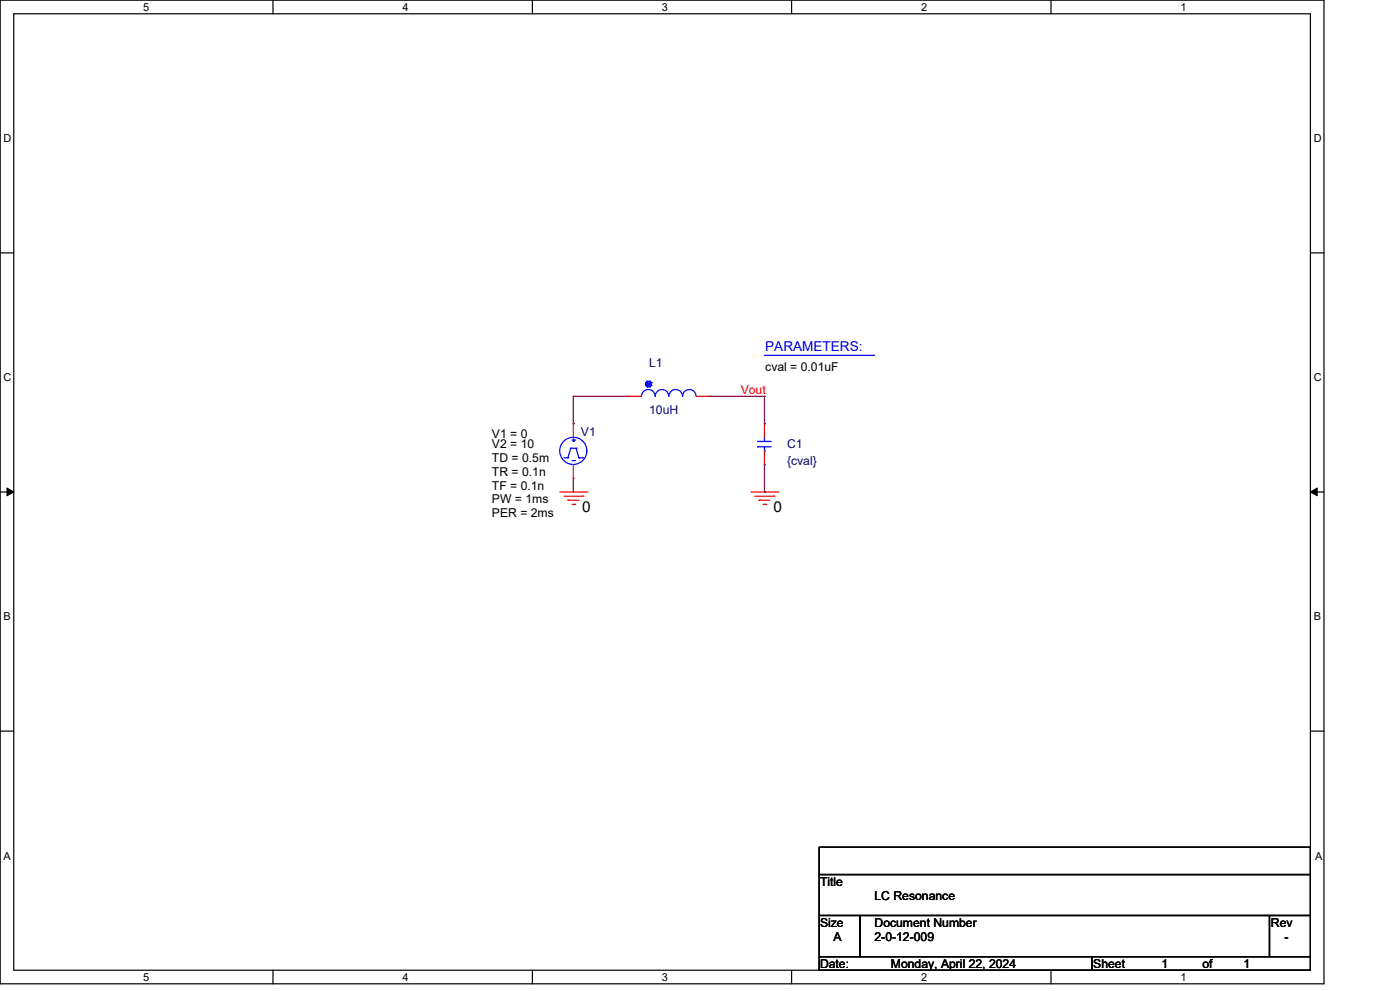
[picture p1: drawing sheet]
<svg xmlns="http://www.w3.org/2000/svg" width="297mm" height="210mm" viewBox="0 0 297 210" stroke-linecap="round" stroke-linejoin="round" font-family="sans-serif">
<g fill="none" stroke="#000" stroke-width=".25">
<path d="M0 0h280.6v208.4h-280.6zM2.9 2.9h274.8v202.6h-274.8zM57.8 0v2.9M112.8 0v2.9M167.8 0v2.9M222.7 0v2.9M0 53.6h2.9M277.7 53.6h2.9M0 104.2h2.9M277.7 104.2h2.9M0 154.9h2.9M277.7 154.9h2.9"/>
<path d="M173.6 179.4h104.1v5.8h-104.1zM173.6 185.2h104.1v8.7h-104.1zM173.6 193.9h8.7v8.7h-8.7zM182.3 193.9h86.7v8.7h-86.7zM269 193.9h8.7v8.7h-8.7zM57.8 205.5v2.9M112.8 205.5v2.9M167.8 205.5v2.9M173.6 202.6h57.8v2.9h-57.8zM222.7 205.5v2.9M231.4 202.6h46.3v2.9h-46.3z"/>
</g>
<path d="M1.5 103.4l1.4 .8-1.4 .8zM277.7 104.2l1.4-.8v1.6z" fill="#000" stroke="#000" stroke-width=".21"/>
<g fill="none" stroke="#f00" stroke-width=".25">
<path d="M121.5 89.7h.1M121.5 89.7v2.9M121.5 98.4v2.9M133.1 83.9h.1M133.1 83.9h2.9M147.5 83.9h2.9M150.4 83.9h.1M162 89.7h.1M162 98.4h.1M162 89.7v2.9M162 95.5v2.9M118.6 104.2h5.8"/>
<path d="M119.5 105.1h4M120.3 105.9h.1M120.3 105.9h2.4M121.2 106.8h.6M121.5 101.3h.1M121.8 106.8h.1M123.5 105.1h.1M124.4 104.2h.1M159.1 104.2h5.8M160 105.1h4M160.9 105.9h.1M160.9 105.9h2.2"/>
<path d="M161.7 106.8h.6M162.3 106.8h.1M164 105.1h.1M164.9 104.2h.1"/>
</g>
<g fill="none" stroke="#00f" stroke-width=".25">
<path d="M162 75.3h23.1M185.1 75.3h.1M119.5 97h.8M120.3 97h.1M120.9 94.9h.1M120.9 94.9l-.6 2.1M120.9 94.9h1.2M121.2 97.6h.6M121.2 93.2h.6M121.5 93.5h.1M121.5 92.9v.6M121.8 97.6h.1"/>
<path d="M121.8 93.2h.1M122.1 94.9h.1M122.1 94.9l.6 2.1M122.7 97h.1M122.7 97h.8M123.5 97h.1M136.8 81.6h.1M136.8 81.1h.1M136.8 81.6l.3 .3M136.8 81.1v.5M136.8 81.1l1.2 .5M137.1 80.8h.1"/>
<path d="M137.1 81.9h.1M137.1 80.8l-.3 .3M137.1 80.8h.6M137.1 80.8l.6 1.1M137.1 81.9h.6M137.7 80.8h.1M137.7 81.9h.1M137.7 80.8l-.6 1.1M137.7 80.8l.3 .3M138 81.1h.1M138 81.6h.1M138 81.1l-1.2 .5"/>
<path d="M138 81.1v.5M138 81.6l-.3 .3M138.8 83.9a1.44 1.44 0 0 0-1.4-1.4 1.44 1.44 0 0 0-1.4 1.4M144.6 83.9a1.44 1.44 0 0 0-1.4-1.4 1.44 1.44 0 0 0-1.5 1.4 1.44 1.44 0 0 0-1.4-1.4 1.44 1.44 0 0 0-1.4 1.4M147.5 83.9a1.42 1.42 0 0 0-1.4-1.4 1.42 1.42 0 0 0-1.4 1.4M160.6 93.5h.1M160.6 94.6h.1M160.6 93.5h2.8M160.6 94.6h2.8M162 95.5h.1M162 93.5h.1M162 92.6v.9"/>
<path d="M162 94.6v.9"/>
<circle cx="121.5" cy="95.5" r="2.88"/>
</g>
<path d="M121.5 83.9h.1M121.5 89.7h.1M121.5 83.9h11.6M121.5 83.9v5.8M150.4 83.9h11.6M162 83.9h.1M162 89.7h.1M162 83.9v5.8M162 98.4v5.8M121.5 104.2h.1M121.5 101.3v2.9M162 104.2h.1" fill="none" stroke="#800040" stroke-width=".25"/>
<g font-size="3.2">
<text x="123.4" y="108.5">0</text>
<text x="163.9" y="108.5">0</text>
</g>
<text font-size="2.9" fill="#00f" x="162.2" y="74.4">PARAMETERS:</text>
<g font-size="2.6" fill="#000080">
<text x="137.6" y="77.6">L1</text>
<text x="137.6" y="87.8">10uH</text>
<text x="123.1" y="92.4">V1</text>
<text x="166.8" y="95">C1</text>
<text x="166.8" y="98.5">{cval}</text>
</g>
<text font-size="2.6" fill="#f00" x="157" y="83.4">Vout</text>
<g font-size="2.6">
<text x="162.2" y="78.5">cval = 0.01uF</text>
<text x="104.3" y="92.7">V1 = 0</text>
<text x="104.3" y="95">V2 = 10</text>
<text x="104.3" y="97.9">TD = 0.5m</text>
<text x="104.3" y="100.8">TR = 0.1n</text>
<text x="104.3" y="103.7">TF = 0.1n</text>
<text x="104.3" y="106.6">PW = 1ms</text>
<text x="104.3" y="109.5">PER = 2ms</text>
<text x="173.8" y="187.7">Title</text>
<text x="185.3" y="190.6">LC Resonance</text>
<text x="173.8" y="196.3">Size</text>
<text x="185.3" y="196.3">Document Number</text>
<text x="269.3" y="196.3">Rev</text>
<text x="176.7" y="199.3">A</text>
<text x="185.3" y="199.3">2-0-12-009</text>
<text x="272.2" y="199.3">-</text>
<text x="173.8" y="205.1">Date:</text>
<text x="188.8" y="205.1">Monday, April 22, 2024</text>
<text x="231.7" y="205.1">Sheet</text>
<text x="246.2" y="205.1">1</text>
<text x="254.8" y="205.1">of</text>
<text x="263.5" y="205.1">1</text>
</g>
<g font-size="2.3">
<text x="30.4" y="2.2">5</text>
<text x="85.3" y="2.2">4</text>
<text x="140.3" y="2.2">3</text>
<text x="195.2" y="2.2">2</text>
<text x="250.2" y="2.2">1</text>
<text x=".8" y="30.1">D</text>
<text x="278.4" y="30.1">D</text>
<text x=".8" y="80.8">C</text>
<text x="278.4" y="80.8">C</text>
<text x=".8" y="131.4">B</text>
<text x="278.4" y="131.4">B</text>
<text x=".8" y="182.2">A</text>
<text x="278.7" y="182.2">A</text>
<text x="30.4" y="207.7">5</text>
<text x="85.3" y="207.7">4</text>
<text x="140.3" y="207.7">3</text>
<text x="195.2" y="207.7">2</text>
<text x="250.2" y="207.7">1</text>
</g>
</svg>
